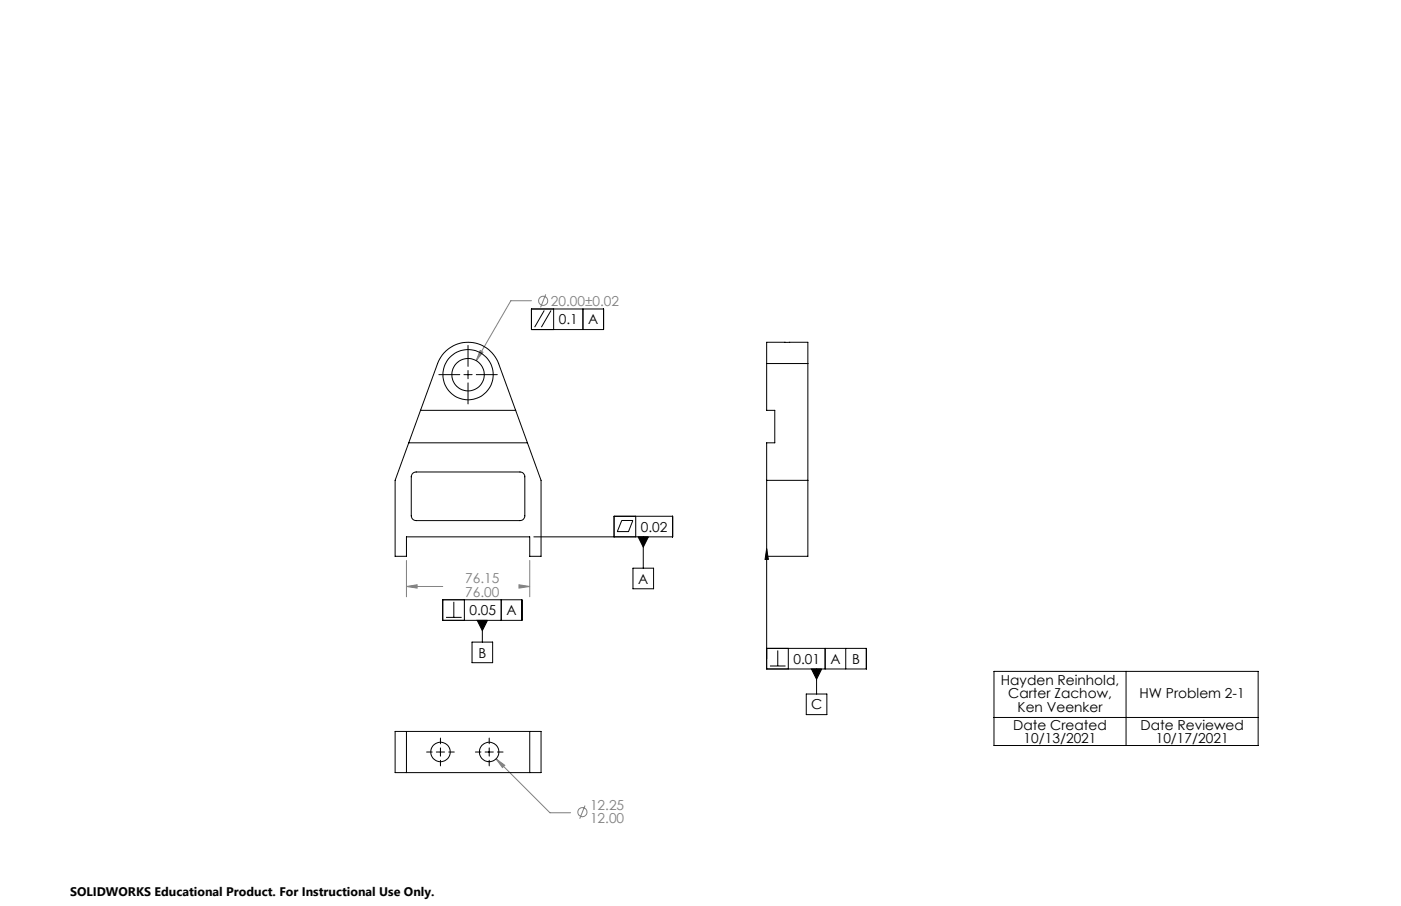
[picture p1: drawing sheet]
<svg xmlns="http://www.w3.org/2000/svg" width="432mm" height="279mm" viewBox="0 0 432 279" stroke-linecap="round" stroke-linejoin="round" font-family="sans-serif">
<g fill="none" stroke="#808080" stroke-width=".31">
<path d="M163.8 92.7h-6.4l-10.6 18.5M168.2 90.8l-1.6 4M148 108.1l.8 .5-2 2.6zM125.3 172.8v11.2M163.3 172.8v11.2M125.3 180.9l3.3-.6v1.1zM125.3 180.9h11.2M159.9 180.3l3.4 .6-3.4 .5zM160.8 180.9h2.5M152.9 234l2.7 2-.7 .7zM152.9 234l16.6 16.6h6.4M180.3 248.4l-1.6 4.1"/>
<circle cx="167.4" cy="92.8" r="1.41"/>
<circle cx="179.5" cy="250.4" r="1.4"/>
</g>
<g fill="none" stroke="#000" stroke-width=".31">
<path d="M163.8 95.3h22.2v6.3h-22.2zM167.7 95.7l-2.9 5.2M169.8 95.7l-2.9 5.2M170.6 95.3v6.3M179.7 95.3v6.3M135.3 115.5h6.4M143 115.5h2.5M144.3 106.5v6.5M144.3 114.3v2.5M144.3 118.1v6.5M146.8 115.5h6.5M195.9 159.2v6.4"/>
<path d="M164.5 165.6h42.8v-6.4h-18v6.4M191.6 160.5h3.5l-1.4 3.4h-3.4zM195.1 175.2h6.3v6.4h-6.3zM196.7 165.6h3.1l-1.5 3.1zM198.3 165.6v9.6M236.3 169.2v37.1h30.7v-6.3h-30.7M236.3 169.2l.5 3.3h-1zM136.5 185h24.3v6.3h-24.3zM137.5 190.4h4.8M139.9 185.6v4.8M143.1 185v6.3M145.5 198h6.3v6.4h-6.3z"/>
<path d="M147.1 191.3h3.1l-1.5 3.2zM148.7 191.3v6.7M154.5 185v6.3M243 200v6.3M254.3 200v6.3M260.7 200v6.3M237.3 205.4h4.8M239.7 200.6v4.8M248.5 214h6.3v6.4h-6.3zM250.1 206.3h3.2l-1.6 3.2zM251.7 206.3v7.7M306.4 207h81.4v22.9h-81.4z"/>
<path d="M347.1 207v22.9M131.5 231.9h1.7M134.5 231.9h2.5M135.7 227.6v1.8M135.7 230.6v2.6M135.7 234.5v1.7M138.3 231.9h1.7M146.5 231.9h1.7M149.5 231.9h2.5M150.8 227.6v1.8M150.8 230.6v2.6M150.8 234.5v1.7"/>
<path d="M153.3 231.9h1.7M306.4 221.3h81.4"/>
</g>
<path d="M196.7 165.6l1.6 3.1 1.5-3.1zM147.1 191.3l1.6 3.2 1.5-3.2zM236.3 169.2l.5 3.3h-1zM250.1 206.3l1.6 3.2 1.6-3.2z" fill="#000"/>
<path d="M125.3 180.9l3.3-.6v1.1zM159.9 180.3l3.4 .6-3.4 .5zM148 108.1l-1.2 3.1 2-2.6zM152.9 234l2 2.7 .7-.7z" fill="#808080"/>
<g fill="none" stroke="#000" stroke-width=".31">
<path d="M137.3 108.3a10 10 0 0 1 16.4 3.8l13.1 36v23.5h-3.5v-6h-38v6h-3.5v-23.5l13.1-36 1-2zM236.3 112.1v-6.5h12.7v6.5M236.3 112.1v14.4h2.5v10.1h-2.5v35h12.7v-59.5M236.3 112.1h12.7M126 136.6h36.6M129.6 126.5h29.3M127.2 146l1.1-.4h32a1.45 1.45 0 0 1 1.4 1.4v12.1a1.45 1.45 0 0 1-1.4 1.4h-32a1.51 1.51 0 0 1-1.5-1.4v-12.1zM236.3 148.1h12.7M121.8 225.6h45v12.7h-45zM125.3 225.6v12.7M163.3 225.6v12.7"/>
<circle cx="144.3" cy="115.6" r="7.8"/>
<circle cx="144.3" cy="115.6" r="5"/>
<circle cx="135.8" cy="231.9" r="3"/>
<circle cx="150.8" cy="231.9" r="3"/>
</g>
<g font-size="4.2" fill="#808080">
<text x="169.8" y="94.3">20.00±0.02</text>
<text x="143.4" y="179.9">76.15</text>
<text x="143.4" y="184">76.00</text>
<text x="181.8" y="249.7">12.25</text>
<text x="181.8" y="253.8">12.00</text>
</g>
<g font-size="4.2">
<text x="172.2" y="100.1">0.1</text>
<text x="181.3" y="100.1">A</text>
<text x="197.5" y="164">0.02</text>
<text x="196.7" y="180">A</text>
<text x="144.7" y="189.7">0.05</text>
<text x="156.1" y="189.7">A</text>
<text x="147.5" y="202.8">B</text>
<text x="244.6" y="204.7">0.01</text>
<text x="256" y="204.7">A</text>
<text x="262.7" y="204.7">B</text>
<text x="308.5" y="211.1">Hayden Reinhold,</text>
<text x="310.7" y="215.3">Carter Zachow,</text>
<text x="351.2" y="215.3">HW Problem 2-1</text>
<text x="250" y="218.8">C</text>
<text x="313.6" y="219.5">Ken Veenker</text>
<text x="312.3" y="225">Date Created</text>
<text x="351.5" y="225">Date Reviewed</text>
<text x="315.5" y="229.2">10/13/2021</text>
<text x="356.2" y="229.2">10/17/2021</text>
</g>
<text font-size="3.8" x="21.6" y="276.3">SOLIDWORKS Educational Product. For Instructional Use Only.</text>
</svg>
